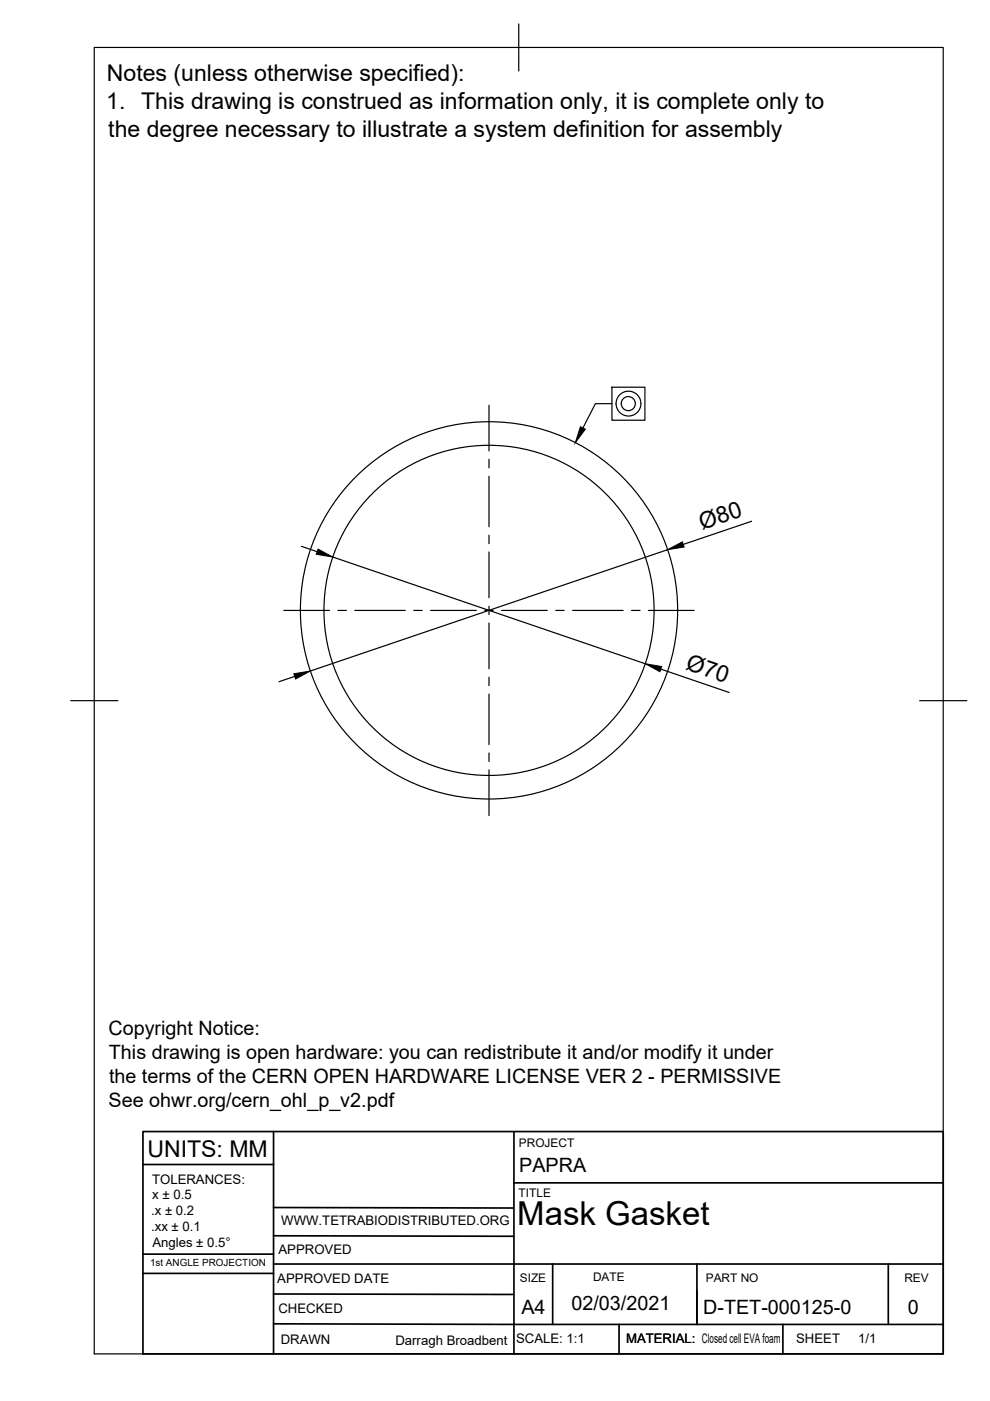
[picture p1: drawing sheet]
<svg xmlns="http://www.w3.org/2000/svg" width="210mm" height="297mm" viewBox="0 0 210 297" stroke-linecap="round" stroke-linejoin="round" font-family="sans-serif">
<!-- layer: Visible -->
<g fill="none" stroke="#000" stroke-width=".25">
<circle cx="103.7" cy="129.4" r="40"/>
<circle cx="103.7" cy="129.4" r="35"/>
</g>
<!-- layer: Border -->
<path d="M20 10.1h180v276.9h-180zM110 5.1v10M15 148.6h10M195 148.6h10" fill="none" stroke="#000" stroke-width=".25"/>
<!-- layer: TitleBlock -->
<g fill="none" stroke="#000" stroke-width=".36">
<path d="M58 239.9v47.1M200 239.9h-169.7v47.1h169.7v-46.9M30.3 246.9h27.7M58 256l50.8 .1M109 250.8h90.9M109 240.1v46.9M30.3 265.9h27.7M30.3 270h27.7M58 268h142M58 274.3l50.9 .2M58 262l50.9 .1M117.2 268v12.8"/>
<path d="M147.8 268v12.8M188.3 268v12.8M58 280.7l142 .1M131.3 280.8v6.2M166 280.8v6.2"/>
</g>
<!-- layer: Center Lines -->
<g fill="none" stroke="#000" stroke-width=".25">
<path d="M103.7 85.9v9.7M103.7 97.4v1.8M103.7 101v10.7M103.7 113.5v1.8M103.7 117v9.7M60.2 129.4h9.7M71.6 129.4h1.8M75.2 129.4h10.7M87.7 129.4h1.8M91.3 129.4h9.7M102.8 129.4h1.8M103.7 128.5v1.8"/>
<path d="M103.7 132.1v9.7M106.3 129.4h9.7M117.8 129.4h1.8M121.4 129.4h10.7M133.9 129.4h1.8M137.5 129.4h9.7M103.7 143.6v1.8M103.7 147.2v10.7M103.7 159.6v1.8M103.7 163.2v9.7"/>
</g>
<!-- layer: Annotations -->
<g fill="none" stroke="#000" stroke-width=".25">
<path d="M129.8 85.6h-3.6l-2.6 5.1M129.8 82.1h6.9v7h-6.9z"/>
<circle cx="133.2" cy="85.6" r="1.49"/>
<circle cx="133.3" cy="85.6" r="2.64"/>
</g>
<path d="M123.1 90.5l1 .5-2.1 2.9z" fill="#000" stroke="#000" stroke-width=".21"/>
<!-- layer: Dimensions -->
<path d="M63.9 115.8l3.3 1.2M70.5 118.1l66.3 22.6M141.5 116.6l-75.7 25.7M159.4 110.5l-14.5 4.9M62.5 143.4l-3.3 1.1M140.1 141.9l14.5 4.9" fill="none" stroke="#000" stroke-width=".25"/>
<path d="M67.4 116.4l3.1 1.7-3.4-.6zM141.5 116.6l3.2-1.7 .4 1.1zM62.3 142.9l3.5-.6-3.1 1.7zM136.8 140.7l3.5 .6-.4 1.1z" fill="#000" stroke="#000" stroke-width=".21"/>
<text font-size="7" x="109.7" y="259.8">Mask Gasket</text>
<g font-size="4.9">
<text x="22.7" y="17.2">Notes (unless otherwise specified):</text>
<text x="22.5" y="23">1. This drawing is construed as information only, it is complete only to</text>
<text x="23" y="28.9">the degree necessary to illustrate a system definition for assembly</text>
<text x="148.9" y="112.3" transform="rotate(-19 148.9 112.3)">Ø80</text>
<text x="145.2" y="141.9" transform="rotate(19 145.2 141.9)">Ø70</text>
<text x="31.3" y="245.3">UNITS: MM</text>
</g>
<g font-size="4.2">
<text x="23" y="219.5">Copyright Notice:</text>
<text x="23.1" y="224.5">This drawing is open hardware: you can redistribute it and/or modify it under</text>
<text x="23.1" y="229.6">the terms of the CERN OPEN HARDWARE LICENSE VER 2 - PERMISSIVE</text>
<text x="23" y="234.7">See ohwr.org/cern_ohl_p_v2.pdf</text>
<text x="110.1" y="248.4">PAPRA</text>
<text x="110.6" y="278.6">A4</text>
<text x="121.2" y="277.8">02/03/2021</text>
<text x="149.1" y="278.7">D-TET-000125-0</text>
<text x="192.5" y="278.6">0</text>
</g>
<g font-size="2.8">
<text x="32.2" y="250.9">TOLERANCES:</text>
<text x="32" y="257.6">.x ± 0.2</text>
<text x="32.3" y="254.3">x ± 0.5</text>
<text x="32" y="261">.xx ± 0.1</text>
<text x="59.6" y="259.7">WWW.TETRABIODISTRIBUTED.ORG</text>
<text x="32.3" y="264.3">Angles ± 0.5°</text>
<text x="59.1" y="265.9">APPROVED</text>
<text x="58.8" y="272">APPROVED DATE</text>
<text x="59" y="278.5">CHECKED</text>
<text x="59.5" y="285">DRAWN</text>
<text x="83.8" y="285.2">Darragh Broadbent</text>
<text x="109.4" y="284.8">SCALE: 1:1</text>
<text x="132.7" y="284.8">MATERIAL: Closed cell EVA foam</text>
<text x="168.8" y="284.8">SHEET</text>
<text x="182" y="284.8">1/1</text>
</g>
<g font-size="2.5">
<text x="110" y="243.3">PROJECT</text>
<text x="110" y="253.8">TITLE</text>
<text x="110.2" y="271.9">SIZE</text>
<text x="125.7" y="271.7">DATE</text>
<text x="149.6" y="271.8">PART NO</text>
<text x="191.7" y="271.8">REV</text>
</g>
<text font-size="2.1" x="31.8" y="268.5">1st ANGLE PROJECTION</text>
</svg>
